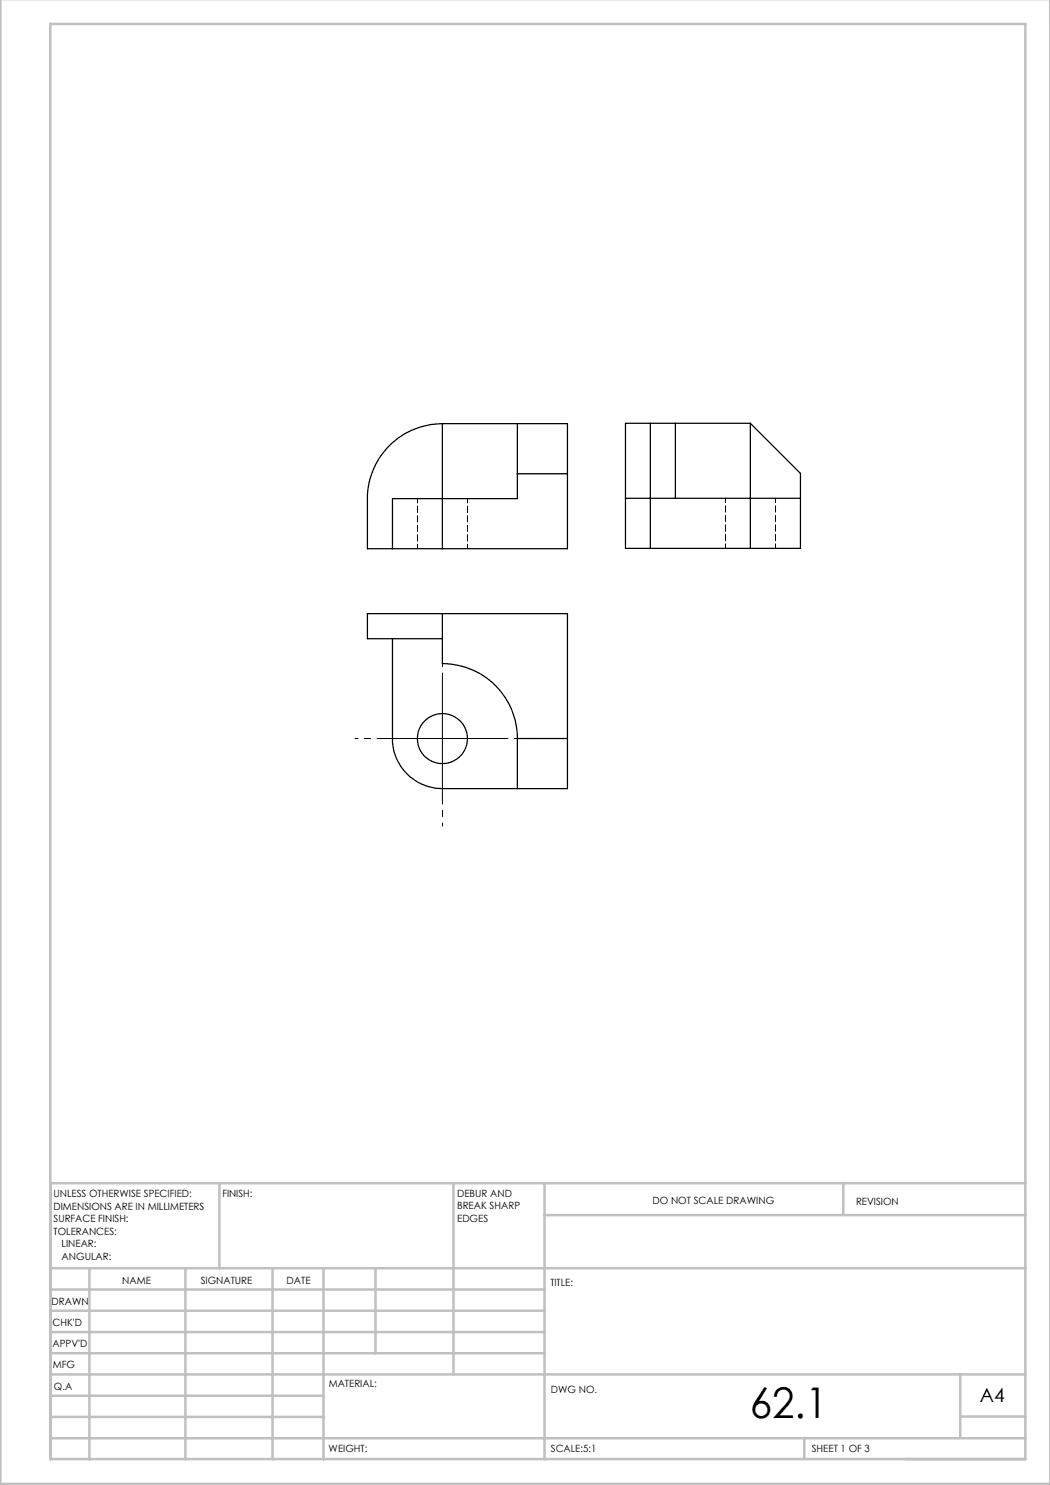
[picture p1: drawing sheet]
<svg xmlns="http://www.w3.org/2000/svg" width="210mm" height="297mm" viewBox="0 0 210 297" stroke-linecap="round" stroke-linejoin="round" font-family="sans-serif">
<path d="M88.5 135.2v-5M76 147.7h-5M101 147.7h5M88.5 160.2v5" fill="none" stroke="#000" stroke-width=".2" stroke-dasharray="15.2 1.3 1.3 1.3" stroke-dashoffset="14.6"/>
<path d="M88.5 135.2v25M76 147.7h25" fill="none" stroke="#000" stroke-width=".2"/>
<g fill="none" stroke="#c0c0c0" stroke-width=".5">
<path d="M.1 -.1v296.9h209.9v-296.9M10.1 4.8h195v287h-195zM43.9 236.6v17M90.7 236.6v38.3M108.9 236.6v55.3M168.7 236.6v6.3M205.1 236.6h-195v55.3M10.1 253.6h195M10.1 257.9h98.8M17.9 253.6v38.3M37.1 253.6v38.3M54.5 253.6v38.3"/>
<path d="M64.7 253.6v38.3M75.1 253.6v17M108.9 243h96.2M10.1 270.6h98.8M10.1 266.4h98.8M10.1 262.1h98.8M10.1 279.1h54.6M10.1 274.9h195M192.1 274.8v12.7M10.1 287.7h195M10.1 283.4h54.6M160.9 287.5v4.3"/>
<path d="M192.1 283.3h13"/>
</g>
<g fill="none" stroke="#000" stroke-width=".25">
<path d="M88.5 84.7h15M88.5 84.7a15 15 0 0 0-15 15v10h5M88.5 84.7v25M103.5 84.7v15h-25v10M103.5 84.7h10v25h-25M103.5 94.8h10M125.1 99.7h35M125.1 99.7v10h25M130.1 84.7v25M135.1 84.7h-10v15M135.1 84.7h15M135.1 84.7v15"/>
<path d="M150.1 84.7l10 10v15h-10M150.1 84.7v25M78.5 109.7h10M88.5 122.7v10a15 15 0 0 1 15 15M88.5 122.7h-15v5h15M88.5 122.7h25v35h-25a10 10 0 0 1-10-10v-20M103.5 147.7h10M103.5 147.7v10"/>
<circle cx="88.5" cy="147.7" r="5"/>
</g>
<path d="M83.5 99.7v10M145.1 99.7v10M93.5 109.7v-10M155.1 109.7v-10" fill="none" stroke="#000" stroke-width=".2" stroke-dasharray="1.3 .6" stroke-dashoffset=".4"/>
<text font-size="8.5" x="149.9" y="283.5">62.1</text>
<text font-size="3.9" x="196" y="280.4">A4</text>
<g font-size="2">
<text x="10.7" y="239.5">UNLESS OTHERWISE SPECIFIED:</text>
<text x="44.5" y="239.5">FINISH:</text>
<text x="91.4" y="239.4">DEBUR AND</text>
<text x="10.7" y="242">DIMENSIONS ARE IN MILLIMETERS</text>
<text x="10.7" y="244.5">SURFACE FINISH:</text>
<text x="91.4" y="241.9">BREAK SHARP</text>
<text x="91.4" y="244.4">EDGES</text>
<text x="130.5" y="240.8">DO NOT SCALE DRAWING</text>
<text x="171.2" y="241">REVISION</text>
<text x="10.7" y="247">TOLERANCES:</text>
<text x="12.3" y="249.5">LINEAR:</text>
<text x="12.3" y="252">ANGULAR:</text>
<text x="24.4" y="256.9">NAME</text>
<text x="40.1" y="256.8">SIGNATURE</text>
<text x="57.3" y="256.8">DATE</text>
<text x="110.1" y="257.1">TITLE:</text>
<text x="10.3" y="260.9">DRAWN</text>
<text x="10.5" y="269.3">APPV'D</text>
<text x="10.5" y="265.2">CHK'D</text>
<text x="10.6" y="273.6">MFG</text>
<text x="10.8" y="278">Q.A</text>
<text x="65.8" y="277.4">MATERIAL:</text>
<text x="110.2" y="278.5">DWG NO.</text>
<text x="65.7" y="290.4">WEIGHT:</text>
<text x="110.2" y="290.5">SCALE:5:1</text>
<text x="162.4" y="290.4">SHEET 1 OF 3</text>
</g>
</svg>
